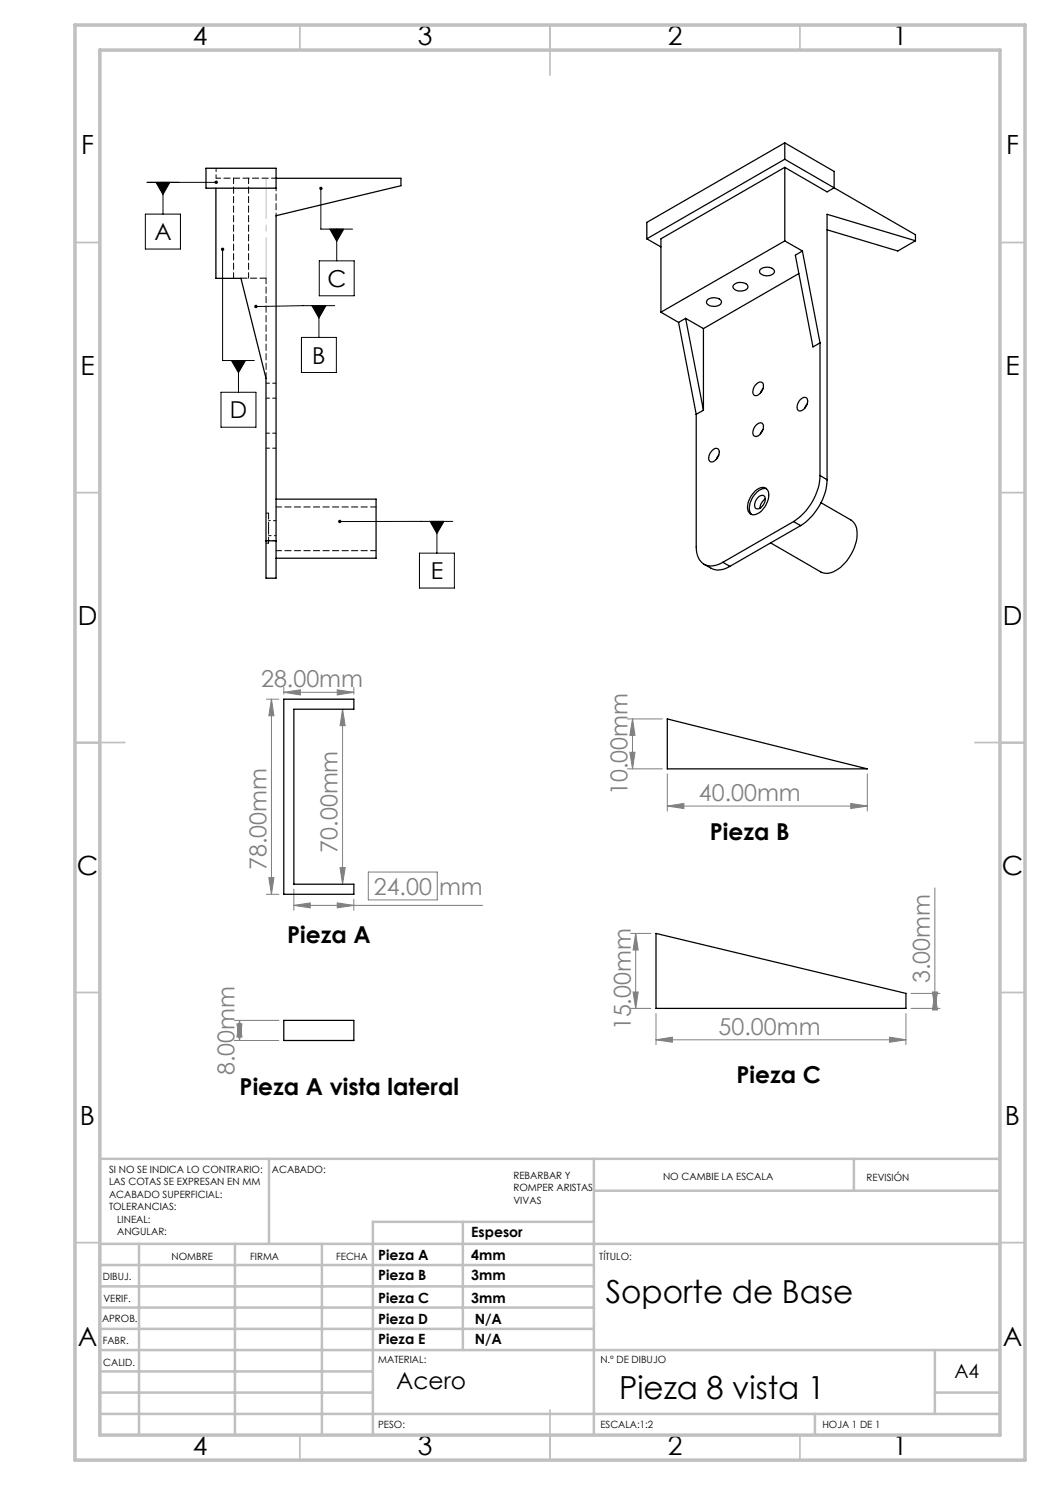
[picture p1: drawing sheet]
<svg xmlns="http://www.w3.org/2000/svg" width="210mm" height="297mm" viewBox="0 0 210 297" stroke-linecap="round" stroke-linejoin="round" font-family="sans-serif">
<g fill="none" stroke="#000" stroke-width=".2">
<path d="M29.4 36.5h13.9M31.2 36.5h2.8l-1.4 2.4zM32.6 36.5v6.3M64.2 37.7v8.1h6.3M29.1 42.8h7v7h-7zM44.5 49.8v22.3h6.4M63.9 52.2h6.9v7h-6.9zM66 45.8h2.8l-1.5 2.5zM67.3 45.8v6.4M44.2 78.5h7v6.9h-7zM46.3 72.1h2.8l-1.4 2.4zM47.7 72.1v6.4"/>
<path d="M60.3 67.5h7v7h-7zM62.4 61.1h2.8l-1.4 2.5zM63.8 61.1v6.4M67 61.1l-15.8 .2M83.9 110.6h7v7h-7zM86 104.3h2.8l-1.4 2.4zM87.4 104.3v6.3M90.6 104.3h-22.7"/>
</g>
<g fill="none" stroke="#808080" stroke-width=".2">
<path d="M53.3 139.8h2.5M54.3 139.8l.5 3.4h-1zM54.3 139.8v39.1M56.8 138.5l3.3-.5v1zM56.8 137.5v1.3M56.8 138.5h14M67.5 138l3.3 .5-3.3 .5zM70.8 137.5v1.3M68.5 141.8l.5 3.3h-1zM68.5 141.8v35M125.5 143.8h7M125.5 153.8h7"/>
<path d="M126 150.5h1l-.5 3.3zM126.5 143.8l.5 3.3h-1zM126.5 143.8v10M133.5 154.8v7.4M173.5 154.8v7.4M53.3 178.9h2.5M53.8 175.5h1l-.5 3.4zM58.8 177.8v4.3M68 173.5h1l-.5 3.3zM70.8 179.8v2.3M73.7 174.4h13.8v5.6h-13.8zM133.5 161.2l3.3-.5v1z"/>
<path d="M133.5 161.2h40M170.1 160.7l3.4 .5-3.4 .5zM187 177.6v24.1M58.8 181.1l3.3-.5v1zM58.8 181.1h37.8M67.5 180.6l3.3 .5-3.3 .5zM126.1 186.7h4.1M126.6 198.4h1l-.5 3.3zM127.1 186.7l.5 3.3h-1zM127.1 186.7v15M182.2 198.7h5.8M186.5 198.4h1l-.5 3.3z"/>
<path d="M187 198.7l.5 3.3h-1zM46.9 208.1h8.9M46.9 204.1h8.9M47.4 204.8h1l-.5 3.3zM47.9 204.1l.5 3.3h-1zM47.9 204.1v4M126.1 201.7h4.1M131.2 208l3.3-.6v1.1zM131.2 202.7v6.2M131.2 208h50M177.9 207.4l3.3 .6-3.3 .5zM181.2 202.7v6.2"/>
<path d="M182.2 201.7h5.8"/>
</g>
<path d="M53.2 55.6v-20" fill="none" stroke="#c0c0c0" stroke-width=".2" stroke-dasharray="15.2 1.3 1.3 1.3" stroke-dashoffset="7.1"/>
<g fill="none" stroke="#c0c0c0" stroke-width=".35">
<path d="M60 5v5M110 5v10M160 5v5M15 48.5h5M200 48.5h5M15 98.5h5M200 98.5h5M15 148.5h10M195 148.5h10M15 198.5h5M200 198.5h5M15 248.5h5"/>
<path d="M200 248.5h5M60 287v5M110 282v10M160 287v5"/>
</g>
<g fill="none" stroke="#c0c0c0" stroke-width=".5">
<path d="M53.8 231.8v17M118.8 231.8v55.2M118.8 238.2h81.2M170.8 231.8v6.4M200 231.8h-180v55.2M20 248.8h180M20 257.3h98.8M20 253h98.8M27.8 248.8v38.2M47 248.8v38.2M64.4 248.8v38.2M92.6 244.4v25.6"/>
<path d="M118.8 244.4h-44.2v42.6M20 265.8h98.8M20 261.5h98.8M20 278.5h54.6M20 274.3h54.6M20 270h180M187 278.5h13M187 270v12.8M20 282.8h180M163 282.8v4.2"/>
</g>
<path d="M15 5h190v287h-190zM20 10h180v277h-180z" fill="none" stroke="#c0c0c0" stroke-width=".7"/>
<path d="M62.4 61.1l1.4 2.5 1.4-2.5zM50.9 61.1l-.1 .2h.4h-.4a.34 .34 0 0 0 .5 .3 .34 .34 0 0 0 .2-.5 .34 .34 0 0 0-.6 0zM66 45.8l1.3 2.5 1.5-2.5zM63.9 37.5a.34 .34 0 0 0 .1 .5 .34 .34 0 0 0 .5-.2 .34 .34 0 0 0-.3-.4v.3v-.3zM31.2 36.5l1.4 2.4 1.4-2.4zM43 36.2a.34 .34 0 0 0 .1 .5 .34 .34 0 0 0 .5-.2h-.3h.3a.33 .33 0 0 0-.2-.4 .33 .33 0 0 0-.4 .1zM46.3 72.1l1.4 2.4 1.4-2.4zM44.3 49.6a.33 .33 0 0 0 0 .5 .33 .33 0 0 0 .5-.1 .33 .33 0 0 0-.3-.5v.3v-.3zM86 104.3l1.4 2.4 1.4-2.4zM67.7 104.1l-.1 .2h.3h-.3a.33 .33 0 0 0 .5 .3 .33 .33 0 0 0 .1-.5 .33 .33 0 0 0-.5 0z" fill="#000"/>
<g fill="#808080">
<path d="M56.8 138.5l3.3-.5v1zM67.5 138l3.3 .5-3.3 .5zM58.8 181.1l3.3-.5v1zM67.5 180.6l3.3 .5-3.3 .5zM133.5 161.2l3.3-.5v1zM170.1 160.7l3.4 .5-3.4 .5zM131.2 208l3.3-.6v1.1zM177.9 207.4l3.3 .6-3.3 .5z"/>
<path d="M53.8 175.5h1l-.5 3.4zM54.3 139.8l.5 3.4h-1z"/>
<path d="M186.5 198.4h1l-.5 3.3zM187 198.7l.5 3.3h-1zM47.4 204.8h1l-.5 3.3zM47.9 204.1l.5 3.3h-1z"/>
<path d="M68.5 141.8l.5 3.3h-1zM68 173.5h1l-.5 3.3zM126.5 143.8l.5 3.3h-1zM126 150.5h1l-.5 3.3zM127.1 186.7l.5 3.3h-1zM126.6 198.4h1l-.5 3.3z"/>
</g>
<g fill="none" stroke="#000" stroke-width=".25">
<path d="M41.2 33.7h14v3.9h-14zM43.2 37.6v18.1h5l5 20v32.5M55.2 35.7h25v1.4l-25 6v65.1M157 28.6v3.3M157 33.5v14.7M157 28.6l9.8 5.7v3.3l-1.4 .8-8.4-4.9M157 31.9l26.1 15.1v1.2M157 33.5l-24.8 14.3v14.6M157 31.9l-27.6 15.9M157 28.6l-27.6 15.9v3.3M129.4 47.8l2.8 1.6M141.6 59.9a1.99 1.99 0 0 1 2.7 .4 1.34 1.34 0 0 1-1.9 .9 .83 .83 0 0 1-.9-.3 .83 .83 0 0 1 .1-1z"/>
<path d="M146.9 56.9a2.18 2.18 0 0 1 2.6 .1 .94 .94 0 0 1-1.1 1.2 1.33 1.33 0 0 1-1.8-1zM152 53.9a1.94 1.94 0 0 1 2.9 .3 1.24 1.24 0 0 1-1.5 1 1.14 1.14 0 0 1-1.5-1.1zM157 48.2l3.5 2M157 48.2l-24.8 14.2M159.8 54.7l-19.1 11M160.5 50.2l3.5 18.4M160.5 50.2l-1.4 .8 3.5 18.4 1.4-.8M165.4 46l14.2 4.2 3.5-2M183.1 48.2l-17.7-5.3v53.1M132.2 62.4l3.5 2.1M135.7 64.5l3.5 18.4M137.1 63.7l3.6 2"/>
<path d="M137.1 63.7l-1.4 .8M137.1 63.7l3.6 18.4M140.7 65.7v16.4M151 77.1a.95 .95 0 0 1 1.6-.4 1.95 1.95 0 0 1-1.6 2.4h-.2a1.52 1.52 0 0 1 .2-2zM152.6 77.7l-.5 .9M160.1 79.9a.81 .81 0 0 1 1.2-.3 .81 .81 0 0 1 .1 1.2 1.61 1.61 0 0 1-1.7 1.3 1.61 1.61 0 0 1 .4-2.2zM164 68.6v26.5M55.2 99.8h20v11.9h-20M139.2 82.9v26.5a3.3 3.3 0 0 0 2.9 3.8l1.4-.2 1.1-.5M140.7 82.1l-1.5 .8M142.4 90.1a.8 .8 0 0 1 1.2-.3 .8 .8 0 0 1 .2 1.2 1.61 1.61 0 0 1-1.8 1.3 1.57 1.57 0 0 1 .4-2.2zM143.8 91l-.5 .9"/>
<path d="M151.1 98.2a1.58 1.58 0 0 1 2.4-.2 4.1 4.1 0 0 1-1.8 4.6 1.35 1.35 0 0 1-1.6 .2 1.35 1.35 0 0 1-.6-1.6 5.2 5.2 0 0 1 1.6-3zM151.2 85a.75 .75 0 0 1 .9-.4 .75 .75 0 0 1 .6 .7 1.97 1.97 0 0 1-1.7 2 1.11 1.11 0 0 1-.2-1.8zM151.6 99.5a.75 .75 0 0 1 .8-.5 .75 .75 0 0 1 .6 .8 1.97 1.97 0 0 1-1.6 2 1.11 1.11 0 0 1-.2-1.8zM152.6 85.9l-.5 .9M153 99.8a2.53 2.53 0 0 0-1 1.9M153.3 97.8a3 3 0 0 0-2.9 2 2.76 2.76 0 0 0-.1 3.1M161.4 80.8l-.5 .9M164 95.1a11.7 11.7 0 0 1-5.3 9.2M164 95.1l1.4 .9M165.4 96a11.7 11.7 0 0 1-5.3 9.1M53.2 108.2v7.4h2v-7.4M53.2 108.2h2"/>
<path d="M140.8 112.9a4.4 4.4 0 0 0 3.1 1.1l1.1-.2 1-.5M144.6 112.5l1.4 .8M158.7 104.3l1.4 .8M158.7 104.3l-14.1 8.2M160.1 105.1l-14.1 8.2M164.2 100.5l6 3.5a3.1 3.1 0 0 1 1.2 3.1 9.1 9.1 0 0 1-5.1 7.4l-.9 .2-1.1-.2-10.2-5.9M56.8 139.8h14v2h-12v35h12v2.1h-14zM133.5 143.8l40 10h-40zM131.2 186.7l50 12v3h-50zM56.8 204.1h14v4h-14z"/>
</g>
<path d="M43.2 35.6v-2M53.2 79.6h2M55.2 76.6h-2M53.2 89.6h2M55.2 86.6h-2M55.2 108.1h-2" fill="none" stroke="#000" stroke-width=".2" stroke-dasharray="1.3 .6" stroke-dashoffset=".6"/>
<path d="M43.2 35.6h12" fill="none" stroke="#000" stroke-width=".2" stroke-dasharray="1.3 .6" stroke-dashoffset=".3"/>
<path d="M46.7 35.6v20M49.7 55.6v-20M53.2 75.6v-20M55.2 110.1h20M75.2 101.4h-20" fill="none" stroke="#000" stroke-width=".2" stroke-dasharray="1.3 .6" stroke-dashoffset=".2"/>
<path d="M53.2 55.6h-5M53.2 108.6h.5M53.7 102.6h-.5" fill="none" stroke="#000" stroke-width=".2" stroke-dasharray="1.3 .6"/>
<path d="M55.2 37.6v5.5" fill="none" stroke="#000" stroke-width=".2" stroke-dasharray="1.3 .6" stroke-dashoffset=".7"/>
<path d="M53.7 105.6v-3M53.7 108.6v-3" fill="none" stroke="#000" stroke-width=".2" stroke-dasharray="1.3 .6" stroke-dashoffset=".1"/>
<path d="M53.7 107.1h1.5M55.2 104.1h-1.5" fill="none" stroke="#000" stroke-width=".2" stroke-dasharray="1.3 .6" stroke-dashoffset=".8"/>
<g font-size="6.3">
<text x="121.1" y="260.5">Soporte de Base</text>
<text x="123.8" y="279.8">Pieza 8 vista 1</text>
</g>
<g font-size="5.3">
<text x="38.5" y="9">4</text>
<text x="83.5" y="9">3</text>
<text x="133.6" y="9">2</text>
<text x="178.6" y="9">1</text>
<text x="16.2" y="30.8">F</text>
<text x="201.2" y="30.8">F</text>
<text x="16.1" y="75">E</text>
<text x="201.1" y="75">E</text>
<text x="15.5" y="125">D</text>
<text x="200.5" y="125">D</text>
<text x="15.4" y="175">C</text>
<text x="200.4" y="175">C</text>
<text x="16" y="225">B</text>
<text x="201" y="225">B</text>
<text x="15.5" y="269.3">A</text>
<text x="200.5" y="269.3">A</text>
<text x="38.5" y="291">4</text>
<text x="83.5" y="291">3</text>
<text x="133.6" y="291">2</text>
<text x="178.6" y="291">1</text>
</g>
<g font-size="4.7">
<text x="30.9" y="48.1">A</text>
<text x="65.5" y="57.4">C</text>
<text x="62.5" y="72.7">B</text>
<text x="46" y="83.7">D</text>
<text x="86.2" y="115.9">E</text>
<text x="142" y="168">Pieza B</text>
<text x="57.4" y="188.7">Pieza A</text>
<text x="47.9" y="219.1">Pieza A vista lateral</text>
<text x="147.3" y="216.6">Pieza C</text>
<text x="79.3" y="277.9">Acero</text>
</g>
<g font-size="4.7" fill="#808080">
<text x="52.2" y="137.4">28.00mm</text>
<text x="125.5" y="159" transform="rotate(-90 125.5 159)">10.00mm</text>
<text x="139.8" y="160.2">40.00mm</text>
<text x="53.3" y="174" transform="rotate(-90 53.3 174)">78.00mm</text>
<text x="67.5" y="170.5" transform="rotate(-90 67.5 170.5)">70.00mm</text>
<text x="74.8" y="178.9">24.00</text>
<text x="87.8" y="178.9">mm</text>
<text x="186" y="196.7" transform="rotate(-90 186 196.7)">3.00mm</text>
<text x="126.1" y="206.1" transform="rotate(-90 126.1 206.1)">15.00mm</text>
<text x="143.7" y="206.9">50.00mm</text>
<text x="46.9" y="215" transform="rotate(-90 46.9 215)">8.00mm</text>
</g>
<text font-size="3.9" x="190.9" y="275.5">A4</text>
<g font-size="2.8">
<text x="94.2" y="247.5">Espesor</text>
<text x="75.6" y="252">Pieza A</text>
<text x="75.6" y="256">Pieza B</text>
<text x="94.2" y="256">3mm</text>
<text x="94.2" y="252">4mm</text>
<text x="75.6" y="260.5">Pieza C</text>
<text x="94.2" y="260.5">3mm</text>
<text x="75.6" y="264.8">Pieza D</text>
<text x="75.6" y="268.8">Pieza E</text>
<text x="94.9" y="264.8">N/A</text>
<text x="94.9" y="268.8">N/A</text>
</g>
<g font-size="2">
<text x="21.8" y="234.6">SI NO SE INDICA LO CONTRARIO:</text>
<text x="21.8" y="237.1">LAS COTAS SE EXPRESAN EN MM</text>
<text x="21.8" y="239.6">ACABADO SUPERFICIAL:</text>
<text x="54.4" y="234.6">ACABADO:</text>
<text x="102.7" y="235.7">REBARBAR Y</text>
<text x="102.7" y="238.2">ROMPER ARISTAS</text>
<text x="132.6" y="236">NO CAMBIE LA ESCALA</text>
<text x="173.3" y="236.2">REVISIÓN</text>
<text x="21.8" y="242.1">TOLERANCIAS:</text>
<text x="23.4" y="244.6">LINEAL:</text>
<text x="102.7" y="240.7">VIVAS</text>
<text x="23.4" y="247.1">ANGULAR:</text>
<text x="34.3" y="252">NOMBRE</text>
<text x="50" y="251.9">FIRMA</text>
<text x="67.2" y="251.9">FECHA</text>
<text x="119.9" y="251.9">TÍTULO:</text>
<text x="20.6" y="256.1">DIBUJ.</text>
<text x="20.7" y="260.3">VERIF.</text>
<text x="20.4" y="264.4">APROB.</text>
<text x="20.5" y="268.8">FABR.</text>
<text x="20.7" y="273.1">CALID.</text>
<text x="75.6" y="272.5">MATERIAL:</text>
<text x="120.1" y="272.5">N.º DE DIBUJO</text>
<text x="75.6" y="285.5">PESO:</text>
<text x="120.1" y="285.6">ESCALA:1:2</text>
<text x="164.5" y="285.6">HOJA 1 DE 1</text>
</g>
</svg>
